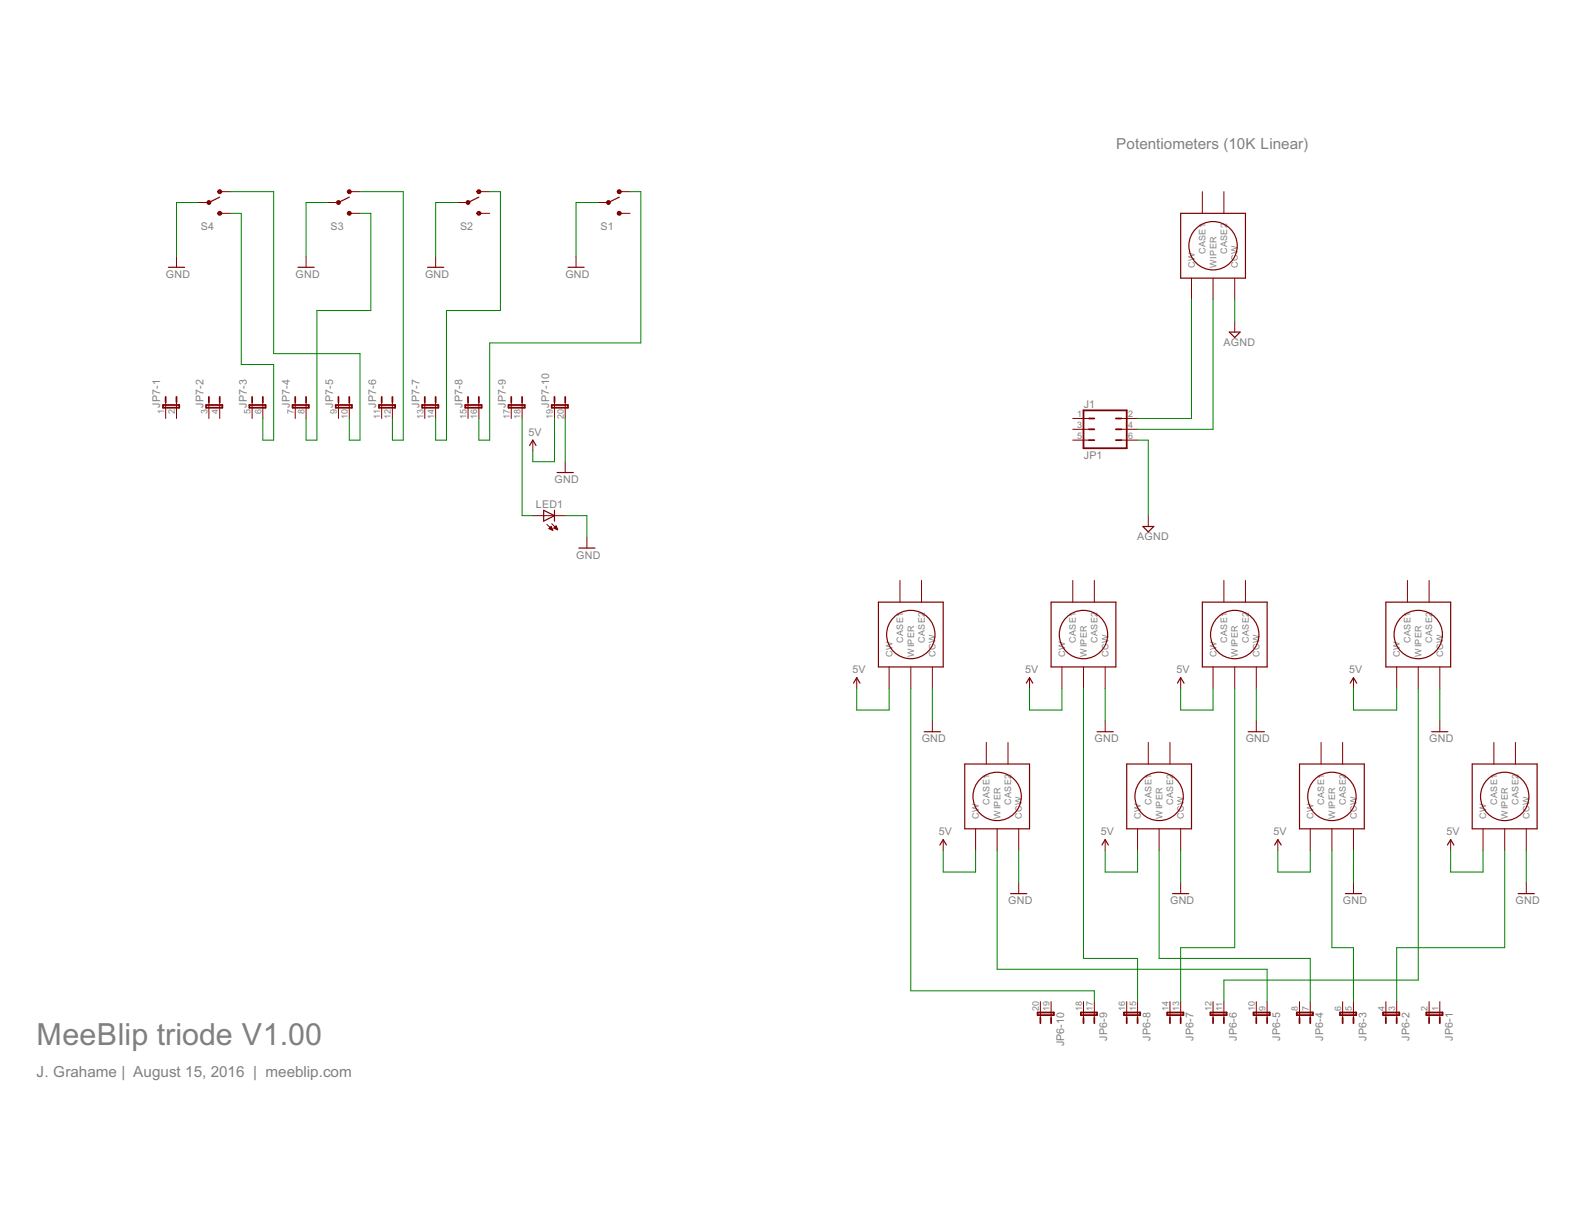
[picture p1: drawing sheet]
<?xml version="1.0" encoding="utf-8"?>
<!DOCTYPE eagle SYSTEM "eagle.dtd">
<eagle version="7.2.0">
<drawing>
<settings>
<setting alwaysvectorfont="no"/>
<setting verticaltext="up"/>
</settings>
<grid distance="0.1" unitdist="inch" unit="inch" style="lines" multiple="1" display="no" altdistance="0.01" altunitdist="inch" altunit="inch"/>
<schematic xreflabel="%F%N/%S.%C%R" xrefpart="/%S.%C%R">
<libraries>
<library name="meeblip">
<symbols>
<symbol name="LED">
<wire x1="1.27" y1="0" x2="0" y2="-2.54" width="0.254" layer="94"/>
<wire x1="0" y1="-2.54" x2="-1.27" y2="0" width="0.254" layer="94"/>
<wire x1="1.27" y1="-2.54" x2="0" y2="-2.54" width="0.254" layer="94"/>
<wire x1="0" y1="-2.54" x2="-1.27" y2="-2.54" width="0.254" layer="94"/>
<wire x1="1.27" y1="0" x2="0" y2="0" width="0.254" layer="94"/>
<wire x1="0" y1="0" x2="-1.27" y2="0" width="0.254" layer="94"/>
<wire x1="0" y1="0" x2="0" y2="-2.54" width="0.1524" layer="94"/>
<wire x1="-2.032" y1="-0.762" x2="-3.429" y2="-2.159" width="0.1524" layer="94"/>
<wire x1="-1.905" y1="-1.905" x2="-3.302" y2="-3.302" width="0.1524" layer="94"/>
<text x="3.556" y="-4.572" size="1.778" layer="95" rot="R90">&gt;NAME</text>
<text x="5.715" y="-4.572" size="1.778" layer="96" rot="R90">&gt;VALUE</text>
<pin name="C" x="0" y="-5.08" visible="off" length="short" direction="pas" rot="R90"/>
<pin name="A" x="0" y="2.54" visible="off" length="short" direction="pas" rot="R270"/>
<polygon width="0.1524" layer="94">
<vertex x="-3.429" y="-2.159"/>
<vertex x="-3.048" y="-1.27"/>
<vertex x="-2.54" y="-1.778"/>
</polygon>
<polygon width="0.1524" layer="94">
<vertex x="-3.302" y="-3.302"/>
<vertex x="-2.921" y="-2.413"/>
<vertex x="-2.413" y="-2.921"/>
</polygon>
</symbol>
</symbols>
<devicesets>
<deviceset name="LED" prefix="LED" uservalue="yes">
<gates>
<gate name="G$1" symbol="LED" x="0" y="0"/>
</gates>
<devices>
<device name="SMT1206" package="1206">
<connects>
<connect gate="G$1" pin="A" pad="A"/>
<connect gate="G$1" pin="C" pad="C"/>
</connects>
<technologies>
<technology name=""/>
</technologies>
</device>
<device name="LD260" package="LD260">
<connects>
<connect gate="G$1" pin="A" pad="A"/>
<connect gate="G$1" pin="C" pad="K"/>
</connects>
<technologies>
<technology name=""/>
</technologies>
</device>
<device name="SQR2X5" package="LED2X5">
<connects>
<connect gate="G$1" pin="A" pad="A"/>
<connect gate="G$1" pin="C" pad="K"/>
</connects>
<technologies>
<technology name=""/>
</technologies>
</device>
<device name="3MM" package="LED3MM">
<connects>
<connect gate="G$1" pin="A" pad="A"/>
<connect gate="G$1" pin="C" pad="K"/>
</connects>
<technologies>
<technology name=""/>
</technologies>
</device>
<device name="5MM" package="LED5MM">
<connects>
<connect gate="G$1" pin="A" pad="A"/>
<connect gate="G$1" pin="C" pad="K"/>
</connects>
<technologies>
<technology name=""/>
</technologies>
</device>
<device name="LSU260" package="LSU260">
<connects>
<connect gate="G$1" pin="A" pad="A"/>
<connect gate="G$1" pin="C" pad="K"/>
</connects>
<technologies>
<technology name=""/>
</technologies>
</device>
<device name="LZR181" package="LZR181">
<connects>
<connect gate="G$1" pin="A" pad="A"/>
<connect gate="G$1" pin="C" pad="K"/>
</connects>
<technologies>
<technology name=""/>
</technologies>
</device>
<device name="B152" package="Q62902-B152">
<connects>
<connect gate="G$1" pin="A" pad="A"/>
<connect gate="G$1" pin="C" pad="K"/>
</connects>
<technologies>
<technology name=""/>
</technologies>
</device>
<device name="B153" package="Q62902-B153">
<connects>
<connect gate="G$1" pin="A" pad="A"/>
<connect gate="G$1" pin="C" pad="K"/>
</connects>
<technologies>
<technology name=""/>
</technologies>
</device>
<device name="B155" package="Q62902-B155">
<connects>
<connect gate="G$1" pin="A" pad="A"/>
<connect gate="G$1" pin="C" pad="K"/>
</connects>
<technologies>
<technology name=""/>
</technologies>
</device>
<device name="B156" package="Q62902-B156">
<connects>
<connect gate="G$1" pin="A" pad="A"/>
<connect gate="G$1" pin="C" pad="K"/>
</connects>
<technologies>
<technology name=""/>
</technologies>
</device>
<device name="SFH480" package="SFH480">
<connects>
<connect gate="G$1" pin="A" pad="A"/>
<connect gate="G$1" pin="C" pad="K"/>
</connects>
<technologies>
<technology name=""/>
</technologies>
</device>
<device name="SFH482" package="SFH482">
<connects>
<connect gate="G$1" pin="A" pad="A"/>
<connect gate="G$1" pin="C" pad="K"/>
</connects>
<technologies>
<technology name=""/>
</technologies>
</device>
<device name="SQR5.7X3.2" package="U57X32">
<connects>
<connect gate="G$1" pin="A" pad="A"/>
<connect gate="G$1" pin="C" pad="K"/>
</connects>
<technologies>
<technology name=""/>
</technologies>
</device>
<device name="IRL80A" package="IRL80A">
<connects>
<connect gate="G$1" pin="A" pad="A"/>
<connect gate="G$1" pin="C" pad="K"/>
</connects>
<technologies>
<technology name=""/>
</technologies>
</device>
<device name="P-LCC-2" package="P-LCC-2">
<connects>
<connect gate="G$1" pin="A" pad="A"/>
<connect gate="G$1" pin="C" pad="C"/>
</connects>
<technologies>
<technology name=""/>
</technologies>
</device>
<device name="MINI-TOP" package="OSRAM-MINI-TOP-LED">
<connects>
<connect gate="G$1" pin="A" pad="A"/>
<connect gate="G$1" pin="C" pad="C"/>
</connects>
<technologies>
<technology name=""/>
</technologies>
</device>
<device name="SIDELED" package="OSRAM-SIDELED">
<connects>
<connect gate="G$1" pin="A" pad="A"/>
<connect gate="G$1" pin="C" pad="C"/>
</connects>
<technologies>
<technology name=""/>
</technologies>
</device>
<device name="SMART-LED" package="SMART-LED">
<connects>
<connect gate="G$1" pin="A" pad="A"/>
<connect gate="G$1" pin="C" pad="B"/>
</connects>
<technologies>
<technology name=""/>
</technologies>
</device>
<device name="P-LCC-2-BACK" package="P-LCC-2-TOPLED-RG">
<connects>
<connect gate="G$1" pin="A" pad="A"/>
<connect gate="G$1" pin="C" pad="C"/>
</connects>
<technologies>
<technology name=""/>
</technologies>
</device>
<device name="MICRO-SIDELED" package="MICRO-SIDELED">
<connects>
<connect gate="G$1" pin="A" pad="A"/>
<connect gate="G$1" pin="C" pad="C"/>
</connects>
<technologies>
<technology name=""/>
</technologies>
</device>
<device name="P-LCC-4" package="P-LCC-4">
<connects>
<connect gate="G$1" pin="A" pad="A"/>
<connect gate="G$1" pin="C" pad="C@4"/>
</connects>
<technologies>
<technology name=""/>
</technologies>
</device>
<device name="CHIP-LED0603" package="CHIP-LED0603">
<connects>
<connect gate="G$1" pin="A" pad="A"/>
<connect gate="G$1" pin="C" pad="C"/>
</connects>
<technologies>
<technology name=""/>
</technologies>
</device>
<device name="CHIP-LED0805" package="CHIP-LED0805">
<connects>
<connect gate="G$1" pin="A" pad="A"/>
<connect gate="G$1" pin="C" pad="C"/>
</connects>
<technologies>
<technology name=""/>
</technologies>
</device>
<device name="TOPLED-SANTANA" package="MINI-TOPLED-SANTANA">
<connects>
<connect gate="G$1" pin="A" pad="A"/>
<connect gate="G$1" pin="C" pad="C"/>
</connects>
<technologies>
<technology name=""/>
</technologies>
</device>
<device name="CHIPLED_0805" package="CHIPLED_0805">
<connects>
<connect gate="G$1" pin="A" pad="A"/>
<connect gate="G$1" pin="C" pad="C"/>
</connects>
<technologies>
<technology name=""/>
</technologies>
</device>
<device name="CHIPLED_1206" package="CHIPLED_1206">
<connects>
<connect gate="G$1" pin="A" pad="A"/>
<connect gate="G$1" pin="C" pad="C"/>
</connects>
<technologies>
<technology name=""/>
</technologies>
</device>
<device name="CHIPLED_0603" package="CHIPLED_0603">
<connects>
<connect gate="G$1" pin="A" pad="A"/>
<connect gate="G$1" pin="C" pad="C"/>
</connects>
<technologies>
<technology name=""/>
</technologies>
</device>
<device name="CHIPLED-0603-TTW" package="CHIPLED-0603-TTW">
<connects>
<connect gate="G$1" pin="A" pad="A@1"/>
<connect gate="G$1" pin="C" pad="C@1"/>
</connects>
<technologies>
<technology name=""/>
</technologies>
</device>
<device name="" package="SMARTLED-TTW">
<connects>
<connect gate="G$1" pin="A" pad="A@1"/>
<connect gate="G$1" pin="C" pad="C@1"/>
</connects>
<technologies>
<technology name=""/>
</technologies>
</device>
<device name="-LUMILED+" package="LUMILED+">
<connects>
<connect gate="G$1" pin="A" pad="2+"/>
<connect gate="G$1" pin="C" pad="4-"/>
</connects>
<technologies>
<technology name=""/>
</technologies>
</device>
<device name="-LUMILED" package="LUMILED">
<connects>
<connect gate="G$1" pin="A" pad="2+"/>
<connect gate="G$1" pin="C" pad="4-"/>
</connects>
<technologies>
<technology name=""/>
</technologies>
</device>
<device name="10MM" package="LED10MM">
<connects>
<connect gate="G$1" pin="A" pad="A"/>
<connect gate="G$1" pin="C" pad="K"/>
</connects>
<technologies>
<technology name=""/>
</technologies>
</device>
<device name="KA-3528ASYC" package="KA-3528ASYC">
<connects>
<connect gate="G$1" pin="A" pad="A"/>
<connect gate="G$1" pin="C" pad="C"/>
</connects>
<technologies>
<technology name=""/>
</technologies>
</device>
</devices>
</deviceset>
</devicesets>
</library>
<library name="jumper">
<symbols>
<symbol name="JP2E">
<wire x1="0" y1="0" x2="0" y2="1.27" width="0.1524" layer="94"/>
<wire x1="0" y1="2.54" x2="0" y2="1.27" width="0.4064" layer="94"/>
<wire x1="2.54" y1="0" x2="2.54" y2="1.27" width="0.1524" layer="94"/>
<wire x1="2.54" y1="2.54" x2="2.54" y2="1.27" width="0.4064" layer="94"/>
<wire x1="-0.635" y1="0" x2="3.175" y2="0" width="0.4064" layer="94"/>
<wire x1="3.175" y1="0" x2="3.175" y2="0.635" width="0.4064" layer="94"/>
<wire x1="3.175" y1="0.635" x2="-0.635" y2="0.635" width="0.4064" layer="94"/>
<wire x1="-0.635" y1="0.635" x2="-0.635" y2="0" width="0.4064" layer="94"/>
<text x="-1.27" y="0" size="1.778" layer="95" rot="R90">&gt;NAME</text>
<text x="5.715" y="0" size="1.778" layer="96" rot="R90">&gt;VALUE</text>
<pin name="1" x="0" y="-2.54" visible="pad" length="short" direction="pas" rot="R90"/>
<pin name="2" x="2.54" y="-2.54" visible="pad" length="short" direction="pas" rot="R90"/>
</symbol>
<symbol name="J3">
<wire x1="-2.54" y1="2.54" x2="-2.54" y2="3.81" width="0.4064" layer="94"/>
<wire x1="-2.54" y1="3.81" x2="-2.54" y2="5.08" width="0.1524" layer="94"/>
<wire x1="-2.54" y1="-2.54" x2="-2.54" y2="-3.81" width="0.4064" layer="94"/>
<wire x1="-2.54" y1="-3.81" x2="-2.54" y2="-5.08" width="0.1524" layer="94"/>
<wire x1="0" y1="2.54" x2="0" y2="3.81" width="0.4064" layer="94"/>
<wire x1="0" y1="3.81" x2="0" y2="5.08" width="0.1524" layer="94"/>
<wire x1="0" y1="-2.54" x2="0" y2="-3.81" width="0.4064" layer="94"/>
<wire x1="0" y1="-3.81" x2="0" y2="-5.08" width="0.1524" layer="94"/>
<wire x1="2.54" y1="2.54" x2="2.54" y2="3.81" width="0.4064" layer="94"/>
<wire x1="2.54" y1="3.81" x2="2.54" y2="5.08" width="0.1524" layer="94"/>
<wire x1="2.54" y1="-2.54" x2="2.54" y2="-3.81" width="0.4064" layer="94"/>
<wire x1="2.54" y1="-3.81" x2="2.54" y2="-5.08" width="0.1524" layer="94"/>
<wire x1="-4.445" y1="5.08" x2="4.445" y2="5.08" width="0.4064" layer="94"/>
<wire x1="4.445" y1="5.08" x2="4.445" y2="-5.08" width="0.4064" layer="94"/>
<wire x1="4.445" y1="-5.08" x2="-4.445" y2="-5.08" width="0.4064" layer="94"/>
<wire x1="-4.445" y1="-5.08" x2="-4.445" y2="5.08" width="0.4064" layer="94"/>
<text x="-5.08" y="-5.08" size="1.778" layer="95" rot="R90">&gt;NAME</text>
<text x="6.985" y="-5.08" size="1.778" layer="96" rot="R90">&gt;VALUE</text>
<pin name="1" x="-2.54" y="-7.62" visible="pad" length="short" direction="pas" rot="R90"/>
<pin name="2" x="-2.54" y="7.62" visible="pad" length="short" direction="pas" rot="R270"/>
<pin name="3" x="0" y="-7.62" visible="pad" length="short" direction="pas" rot="R90"/>
<pin name="4" x="0" y="7.62" visible="pad" length="short" direction="pas" rot="R270"/>
<pin name="5" x="2.54" y="-7.62" visible="pad" length="short" direction="pas" rot="R90"/>
<pin name="6" x="2.54" y="7.62" visible="pad" length="short" direction="pas" rot="R270"/>
</symbol>
</symbols>
<devicesets>
<deviceset name="JP10QE" prefix="JP" uservalue="yes">
<gates>
<gate name="-1" symbol="JP2E" x="-17.78" y="0" addlevel="always"/>
<gate name="-2" symbol="JP2E" x="-7.62" y="0" addlevel="always"/>
<gate name="-3" symbol="JP2E" x="2.54" y="0" addlevel="always"/>
<gate name="-4" symbol="JP2E" x="12.7" y="0" addlevel="always"/>
<gate name="-5" symbol="JP2E" x="22.86" y="0" addlevel="always"/>
<gate name="-6" symbol="JP2E" x="33.02" y="0" addlevel="always"/>
<gate name="-7" symbol="JP2E" x="43.18" y="0" addlevel="always"/>
<gate name="-8" symbol="JP2E" x="53.34" y="0" addlevel="always"/>
<gate name="-9" symbol="JP2E" x="63.5" y="0" addlevel="always"/>
<gate name="-10" symbol="JP2E" x="73.66" y="0" addlevel="always"/>
</gates>
<devices>
<device name="" package="JP10Q">
<connects>
<connect gate="-1" pin="1" pad="1"/>
<connect gate="-1" pin="2" pad="2"/>
<connect gate="-10" pin="1" pad="19"/>
<connect gate="-10" pin="2" pad="20"/>
<connect gate="-2" pin="1" pad="3"/>
<connect gate="-2" pin="2" pad="4"/>
<connect gate="-3" pin="1" pad="5"/>
<connect gate="-3" pin="2" pad="6"/>
<connect gate="-4" pin="1" pad="7"/>
<connect gate="-4" pin="2" pad="8"/>
<connect gate="-5" pin="1" pad="9"/>
<connect gate="-5" pin="2" pad="10"/>
<connect gate="-6" pin="1" pad="11"/>
<connect gate="-6" pin="2" pad="12"/>
<connect gate="-7" pin="1" pad="13"/>
<connect gate="-7" pin="2" pad="14"/>
<connect gate="-8" pin="1" pad="15"/>
<connect gate="-8" pin="2" pad="16"/>
<connect gate="-9" pin="1" pad="17"/>
<connect gate="-9" pin="2" pad="18"/>
</connects>
<technologies>
<technology name=""/>
</technologies>
</device>
</devices>
</deviceset>
<deviceset name="JP3Q" prefix="JP" uservalue="yes">
<gates>
<gate name="B" symbol="J3" x="0" y="0"/>
</gates>
<devices>
<device name="" package="JP3Q">
<connects>
<connect gate="B" pin="1" pad="1"/>
<connect gate="B" pin="2" pad="2"/>
<connect gate="B" pin="3" pad="3"/>
<connect gate="B" pin="4" pad="4"/>
<connect gate="B" pin="5" pad="5"/>
<connect gate="B" pin="6" pad="6"/>
</connects>
<technologies>
<technology name=""/>
</technologies>
</device>
</devices>
</deviceset>
</devicesets>
</library>
<library name="SparkFun">
<symbols>
<symbol name="5V">
<wire x1="0.762" y1="1.27" x2="0" y2="2.54" width="0.254" layer="94"/>
<wire x1="0" y1="2.54" x2="-0.762" y2="1.27" width="0.254" layer="94"/>
<text x="-1.016" y="3.556" size="1.778" layer="96">&gt;VALUE</text>
<pin name="5V" x="0" y="0" visible="off" length="short" direction="sup" rot="R90"/>
</symbol>
<symbol name="GND">
<wire x1="-1.905" y1="0" x2="1.905" y2="0" width="0.254" layer="94"/>
<text x="-2.54" y="-2.54" size="1.778" layer="96">&gt;VALUE</text>
<pin name="GND" x="0" y="2.54" visible="off" length="short" direction="sup" rot="R270"/>
</symbol>
</symbols>
<devicesets>
<deviceset name="5V">
<gates>
<gate name="G$1" symbol="5V" x="0" y="0"/>
</gates>
<devices>
<device name="">
<technologies>
<technology name=""/>
</technologies>
</device>
</devices>
</deviceset>
<deviceset name="GND" prefix="GND">
<gates>
<gate name="1" symbol="GND" x="0" y="0"/>
</gates>
<devices>
<device name="">
<technologies>
<technology name=""/>
</technologies>
</device>
</devices>
</deviceset>
</devicesets>
</library>
<library name="supply2">
<symbols>
<symbol name="AGND">
<wire x1="-1.27" y1="0" x2="1.27" y2="0" width="0.254" layer="94"/>
<wire x1="1.27" y1="0" x2="0" y2="-1.27" width="0.254" layer="94"/>
<wire x1="0" y1="-1.27" x2="-1.27" y2="0" width="0.254" layer="94"/>
<text x="-2.667" y="-3.175" size="1.778" layer="96">&gt;VALUE</text>
<pin name="AGND" x="0" y="2.54" visible="off" length="short" direction="sup" rot="R270"/>
</symbol>
</symbols>
<devicesets>
<deviceset name="AGND" prefix="SUPPLY">
<gates>
<gate name="G$1" symbol="AGND" x="0" y="0"/>
</gates>
<devices>
<device name="">
<technologies>
<technology name=""/>
</technologies>
</device>
</devices>
</deviceset>
</devicesets>
</library>
<library name="meeblip-MOD">
<symbols>
<symbol name="VACOLOCO_EVUF">
<wire x1="-2.54" y1="5.08" x2="12.7" y2="5.08" width="0.254" layer="94"/>
<wire x1="12.7" y1="5.08" x2="12.7" y2="-10.16" width="0.254" layer="94"/>
<wire x1="12.7" y1="-10.16" x2="-2.54" y2="-10.16" width="0.254" layer="94"/>
<wire x1="-2.54" y1="-10.16" x2="-2.54" y2="5.08" width="0.254" layer="94"/>
<circle x="5.08" y="-2.54" radius="5.6796" width="0.254" layer="94"/>
<pin name="CASE1" x="17.78" y="0" visible="pin" length="middle" rot="R180"/>
<pin name="CASE2" x="17.78" y="-5.08" visible="pin" length="middle" rot="R180"/>
<pin name="CCW" x="-7.62" y="-7.62" visible="pin" length="middle"/>
<pin name="CW" x="-7.62" y="2.54" visible="pin" length="middle"/>
<pin name="WIPER" x="-7.62" y="-2.54" visible="pin" length="middle"/>
</symbol>
</symbols>
<devicesets>
<deviceset name="VACOLOCO_EVUF">
<gates>
<gate name="G$1" symbol="VACOLOCO_EVUF" x="-5.08" y="2.54"/>
</gates>
<devices>
<device name="RK09_POT" package="VACOLOCO_EVUF">
<connects>
<connect gate="G$1" pin="CASE1" pad="CASE1"/>
<connect gate="G$1" pin="CASE2" pad="CASE2"/>
<connect gate="G$1" pin="CCW" pad="CCW"/>
<connect gate="G$1" pin="CW" pad="CW"/>
<connect gate="G$1" pin="WIPER" pad="WIPER"/>
</connects>
<technologies>
<technology name=""/>
</technologies>
</device>
</devices>
</deviceset>
</devicesets>
</library>
<library name="SparkFun-mod">
<symbols>
<symbol name="TOGGLE">
<wire x1="0" y1="0" x2="2.54" y2="1.27" width="0.254" layer="94"/>
<wire x1="2.54" y1="-2.54" x2="3.175" y2="-2.54" width="0.127" layer="94"/>
<wire x1="2.54" y1="2.54" x2="3.175" y2="2.54" width="0.1524" layer="94"/>
<circle x="2.54" y="2.54" radius="0.3592" width="0.2032" layer="94"/>
<circle x="2.54" y="-2.54" radius="0.3592" width="0.2032" layer="94"/>
<circle x="0" y="0" radius="0.3592" width="0.2032" layer="94"/>
<text x="-1.905" y="-6.35" size="1.778" layer="95">&gt;NAME</text>
<text x="-2.54" y="3.81" size="1.778" layer="96">&gt;VALUE</text>
<pin name="P" x="-2.54" y="0" visible="off" length="short" direction="pas"/>
<pin name="S" x="5.08" y="-2.54" visible="off" length="short" direction="pas" rot="R180"/>
<pin name="O" x="5.08" y="2.54" visible="off" length="short" direction="pas" rot="R180"/>
</symbol>
</symbols>
<devicesets>
<deviceset name="SWITCH-SPST" prefix="S" uservalue="yes">
<gates>
<gate name="1" symbol="TOGGLE" x="-2.54" y="0"/>
</gates>
<devices>
<device name="PTH" package="SWITCH-SPDT">
<connects>
<connect gate="1" pin="O" pad="1"/>
<connect gate="1" pin="P" pad="2"/>
<connect gate="1" pin="S" pad="3"/>
</connects>
<technologies>
<technology name=""/>
</technologies>
</device>
<device name="SMD" package="AYZ0202">
<connects>
<connect gate="1" pin="O" pad="1"/>
<connect gate="1" pin="P" pad="2"/>
<connect gate="1" pin="S" pad="3"/>
</connects>
<technologies>
<technology name=""/>
</technologies>
</device>
<device name="PTH2" package="SWITCHE-DPDT">
<connects>
<connect gate="1" pin="O" pad="1"/>
<connect gate="1" pin="P" pad="2"/>
<connect gate="1" pin="S" pad="3"/>
</connects>
<technologies>
<technology name=""/>
</technologies>
</device>
<device name="PTH3" package="R_SW_TH">
<connects>
<connect gate="1" pin="O" pad="P$1"/>
<connect gate="1" pin="P" pad="P$2"/>
<connect gate="1" pin="S" pad="P$3"/>
</connects>
<technologies>
<technology name=""/>
</technologies>
</device>
<device name="SMD2" package="SWITCH-SPDT-SMD">
<connects>
<connect gate="1" pin="O" pad="1"/>
<connect gate="1" pin="P" pad="2"/>
<connect gate="1" pin="S" pad="3"/>
</connects>
<technologies>
<technology name=""/>
</technologies>
</device>
<device name="MHS122K" package="SWITCH-SPDT">
<connects>
<connect gate="1" pin="O" pad="1"/>
<connect gate="1" pin="P" pad="2"/>
<connect gate="1" pin="S" pad="3"/>
</connects>
<technologies>
<technology name=""/>
</technologies>
</device>
</devices>
</deviceset>
</devicesets>
</library>
</libraries>
<attributes>
</attributes>
<variantdefs>
</variantdefs>
<classes>
<class number="0" name="default" width="0" drill="0">
</class>
</classes>
<parts>
<part name="JP6" library="jumper" deviceset="JP10QE" device=""/>
<part name="JP7" library="jumper" deviceset="JP10QE" device=""/>
<part name="POT1" library="meeblip-MOD" deviceset="VACOLOCO_EVUF" device="RK09_POT"/>
<part name="J1" library="jumper" deviceset="JP3Q" device="" value="JP1"/>
<part name="POT2" library="meeblip-MOD" deviceset="VACOLOCO_EVUF" device="RK09_POT"/>
<part name="POT3" library="meeblip-MOD" deviceset="VACOLOCO_EVUF" device="RK09_POT"/>
<part name="POT4" library="meeblip-MOD" deviceset="VACOLOCO_EVUF" device="RK09_POT"/>
<part name="POT5" library="meeblip-MOD" deviceset="VACOLOCO_EVUF" device="RK09_POT"/>
<part name="POT6" library="meeblip-MOD" deviceset="VACOLOCO_EVUF" device="RK09_POT"/>
<part name="POT7" library="meeblip-MOD" deviceset="VACOLOCO_EVUF" device="RK09_POT"/>
<part name="POT8" library="meeblip-MOD" deviceset="VACOLOCO_EVUF" device="RK09_POT"/>
<part name="POT9" library="meeblip-MOD" deviceset="VACOLOCO_EVUF" device="RK09_POT"/>
<part name="LED1" library="meeblip" deviceset="LED" device="3MM"/>
<part name="S1" library="SparkFun-mod" deviceset="SWITCH-SPST" device="MHS122K"/>
<part name="S2" library="SparkFun-mod" deviceset="SWITCH-SPST" device="MHS122K"/>
<part name="S3" library="SparkFun-mod" deviceset="SWITCH-SPST" device="MHS122K"/>
<part name="S4" library="SparkFun-mod" deviceset="SWITCH-SPST" device="MHS122K"/>
<part name="U$10" library="SparkFun" deviceset="5V" device=""/>
<part name="GND1" library="SparkFun" deviceset="GND" device=""/>
<part name="GND3" library="SparkFun" deviceset="GND" device=""/>
<part name="GND4" library="SparkFun" deviceset="GND" device=""/>
<part name="GND6" library="SparkFun" deviceset="GND" device=""/>
<part name="GND7" library="SparkFun" deviceset="GND" device=""/>
<part name="GND8" library="SparkFun" deviceset="GND" device=""/>
<part name="GND9" library="SparkFun" deviceset="GND" device=""/>
<part name="GND10" library="SparkFun" deviceset="GND" device=""/>
<part name="GND2" library="SparkFun" deviceset="GND" device=""/>
<part name="GND5" library="SparkFun" deviceset="GND" device=""/>
<part name="GND11" library="SparkFun" deviceset="GND" device=""/>
<part name="GND12" library="SparkFun" deviceset="GND" device=""/>
<part name="GND13" library="SparkFun" deviceset="GND" device=""/>
<part name="U$11" library="SparkFun" deviceset="5V" device=""/>
<part name="U$12" library="SparkFun" deviceset="5V" device=""/>
<part name="U$13" library="SparkFun" deviceset="5V" device=""/>
<part name="U$14" library="SparkFun" deviceset="5V" device=""/>
<part name="U$15" library="SparkFun" deviceset="5V" device=""/>
<part name="U$16" library="SparkFun" deviceset="5V" device=""/>
<part name="U$17" library="SparkFun" deviceset="5V" device=""/>
<part name="SUPPLY1" library="supply2" deviceset="AGND" device=""/>
<part name="SUPPLY3" library="supply2" deviceset="AGND" device=""/>
<part name="U$1" library="SparkFun" deviceset="5V" device=""/>
<part name="GND14" library="SparkFun" deviceset="GND" device=""/>
</parts>
<sheets>
<sheet>
<plain>
<text x="238.76" y="254" size="2.54" layer="97">Potentiometers (10K Linear)</text>
<text x="12.7" y="12.7" size="5.08" layer="104">MeeBlip triode V1.00</text>
<text x="12.7" y="5.08" size="2.54" layer="95">J. Grahame |  August 15, 2014  |  meeblip.com</text>
</plain>
<instances>
<instance part="JP6" gate="-1" x="342.9" y="20.32" rot="R180"/>
<instance part="JP6" gate="-2" x="332.74" y="20.32" rot="R180"/>
<instance part="JP6" gate="-3" x="322.58" y="20.32" rot="R180"/>
<instance part="JP6" gate="-4" x="312.42" y="20.32" rot="R180"/>
<instance part="JP6" gate="-5" x="302.26" y="20.32" rot="R180"/>
<instance part="JP6" gate="-6" x="292.1" y="20.32" rot="R180"/>
<instance part="JP6" gate="-7" x="281.94" y="20.32" rot="R180"/>
<instance part="JP6" gate="-8" x="271.78" y="20.32" rot="R180"/>
<instance part="JP6" gate="-9" x="261.62" y="20.32" rot="R180"/>
<instance part="JP6" gate="-10" x="251.46" y="20.32" rot="R180"/>
<instance part="JP7" gate="-1" x="43.18" y="162.56"/>
<instance part="JP7" gate="-2" x="53.34" y="162.56"/>
<instance part="JP7" gate="-3" x="63.5" y="162.56"/>
<instance part="JP7" gate="-4" x="73.66" y="162.56"/>
<instance part="JP7" gate="-5" x="83.82" y="162.56"/>
<instance part="JP7" gate="-6" x="93.98" y="162.56"/>
<instance part="JP7" gate="-7" x="104.14" y="162.56"/>
<instance part="JP7" gate="-8" x="114.3" y="162.56"/>
<instance part="JP7" gate="-9" x="124.46" y="162.56"/>
<instance part="JP7" gate="-10" x="134.62" y="162.56"/>
<instance part="POT1" gate="G$1" x="287.02" y="195.58" rot="R90"/>
<instance part="J1" gate="B" x="264.16" y="157.48" rot="R270"/>
<instance part="POT2" gate="G$1" x="215.9" y="104.14" rot="R90"/>
<instance part="POT3" gate="G$1" x="256.54" y="104.14" rot="R90"/>
<instance part="POT4" gate="G$1" x="292.1" y="104.14" rot="R90"/>
<instance part="POT5" gate="G$1" x="335.28" y="104.14" rot="R90"/>
<instance part="POT6" gate="G$1" x="236.22" y="66.04" rot="R90"/>
<instance part="POT7" gate="G$1" x="274.32" y="66.04" rot="R90"/>
<instance part="POT8" gate="G$1" x="314.96" y="66.04" rot="R90"/>
<instance part="POT9" gate="G$1" x="355.6" y="66.04" rot="R90"/>
<instance part="LED1" gate="G$1" x="132.08" y="137.16" rot="R90"/>
<instance part="S1" gate="1" x="147.32" y="210.82"/>
<instance part="S2" gate="1" x="114.3" y="210.82"/>
<instance part="S3" gate="1" x="83.82" y="210.82"/>
<instance part="S4" gate="1" x="53.34" y="210.82"/>
<instance part="U$10" gate="G$1" x="129.54" y="152.4"/>
<instance part="GND1" gate="1" x="137.16" y="147.32"/>
<instance part="GND3" gate="1" x="264.16" y="86.36"/>
<instance part="GND4" gate="1" x="243.84" y="48.26"/>
<instance part="GND6" gate="1" x="223.52" y="86.36"/>
<instance part="GND7" gate="1" x="299.72" y="86.36"/>
<instance part="GND8" gate="1" x="281.94" y="48.26"/>
<instance part="GND9" gate="1" x="322.58" y="48.26"/>
<instance part="GND10" gate="1" x="363.22" y="48.26"/>
<instance part="GND2" gate="1" x="142.24" y="129.54"/>
<instance part="GND5" gate="1" x="139.7" y="195.58"/>
<instance part="GND11" gate="1" x="106.68" y="195.58"/>
<instance part="GND12" gate="1" x="76.2" y="195.58"/>
<instance part="GND13" gate="1" x="45.72" y="195.58"/>
<instance part="U$11" gate="G$1" x="345.44" y="58.42"/>
<instance part="U$12" gate="G$1" x="246.38" y="96.52"/>
<instance part="U$13" gate="G$1" x="226.06" y="58.42"/>
<instance part="U$14" gate="G$1" x="205.74" y="96.52"/>
<instance part="U$15" gate="G$1" x="281.94" y="96.52"/>
<instance part="U$16" gate="G$1" x="264.16" y="58.42"/>
<instance part="U$17" gate="G$1" x="304.8" y="58.42"/>
<instance part="SUPPLY1" gate="G$1" x="274.32" y="134.62"/>
<instance part="SUPPLY3" gate="G$1" x="294.64" y="180.34"/>
<instance part="U$1" gate="G$1" x="322.58" y="96.52"/>
<instance part="GND14" gate="1" x="342.9" y="86.36"/>
</instances>
<busses>
</busses>
<nets>
<net name="5V" class="0">
<segment>
<wire x1="129.54" y1="149.86" x2="129.54" y2="152.4" width="0.1524" layer="91"/>
<wire x1="134.62" y1="160.02" x2="134.62" y2="149.86" width="0.1524" layer="91"/>
<wire x1="134.62" y1="149.86" x2="129.54" y2="149.86" width="0.1524" layer="91"/>
<pinref part="U$10" gate="G$1" pin="5V"/>
<pinref part="JP7" gate="-10" pin="1"/>
</segment>
<segment>
<wire x1="353.06" y1="58.42" x2="353.06" y2="53.34" width="0.1524" layer="91"/>
<wire x1="353.06" y1="53.34" x2="345.44" y2="53.34" width="0.1524" layer="91"/>
<wire x1="345.44" y1="53.34" x2="345.44" y2="58.42" width="0.1524" layer="91"/>
<pinref part="POT9" gate="G$1" pin="CW"/>
<pinref part="U$11" gate="G$1" pin="5V"/>
</segment>
<segment>
<wire x1="254" y1="96.52" x2="254" y2="91.44" width="0.1524" layer="91"/>
<wire x1="254" y1="91.44" x2="246.38" y2="91.44" width="0.1524" layer="91"/>
<wire x1="246.38" y1="91.44" x2="246.38" y2="96.52" width="0.1524" layer="91"/>
<pinref part="POT3" gate="G$1" pin="CW"/>
<pinref part="U$12" gate="G$1" pin="5V"/>
</segment>
<segment>
<wire x1="233.68" y1="58.42" x2="233.68" y2="53.34" width="0.1524" layer="91"/>
<wire x1="233.68" y1="53.34" x2="226.06" y2="53.34" width="0.1524" layer="91"/>
<wire x1="226.06" y1="53.34" x2="226.06" y2="58.42" width="0.1524" layer="91"/>
<pinref part="POT6" gate="G$1" pin="CW"/>
<pinref part="U$13" gate="G$1" pin="5V"/>
</segment>
<segment>
<wire x1="213.36" y1="96.52" x2="213.36" y2="91.44" width="0.1524" layer="91"/>
<wire x1="213.36" y1="91.44" x2="205.74" y2="91.44" width="0.1524" layer="91"/>
<wire x1="205.74" y1="91.44" x2="205.74" y2="96.52" width="0.1524" layer="91"/>
<pinref part="POT2" gate="G$1" pin="CW"/>
<pinref part="U$14" gate="G$1" pin="5V"/>
</segment>
<segment>
<wire x1="281.94" y1="96.52" x2="281.94" y2="91.44" width="0.1524" layer="91"/>
<wire x1="281.94" y1="91.44" x2="289.56" y2="91.44" width="0.1524" layer="91"/>
<wire x1="289.56" y1="91.44" x2="289.56" y2="96.52" width="0.1524" layer="91"/>
<pinref part="U$15" gate="G$1" pin="5V"/>
<pinref part="POT4" gate="G$1" pin="CW"/>
</segment>
<segment>
<wire x1="264.16" y1="58.42" x2="264.16" y2="53.34" width="0.1524" layer="91"/>
<wire x1="264.16" y1="53.34" x2="271.78" y2="53.34" width="0.1524" layer="91"/>
<wire x1="271.78" y1="53.34" x2="271.78" y2="58.42" width="0.1524" layer="91"/>
<pinref part="U$16" gate="G$1" pin="5V"/>
<pinref part="POT7" gate="G$1" pin="CW"/>
</segment>
<segment>
<wire x1="304.8" y1="58.42" x2="304.8" y2="53.34" width="0.1524" layer="91"/>
<wire x1="304.8" y1="53.34" x2="312.42" y2="53.34" width="0.1524" layer="91"/>
<wire x1="312.42" y1="53.34" x2="312.42" y2="58.42" width="0.1524" layer="91"/>
<pinref part="U$17" gate="G$1" pin="5V"/>
<pinref part="POT8" gate="G$1" pin="CW"/>
</segment>
<segment>
<pinref part="POT5" gate="G$1" pin="CW"/>
<wire x1="332.74" y1="96.52" x2="332.74" y2="91.44" width="0.1524" layer="91"/>
<wire x1="332.74" y1="91.44" x2="322.58" y2="91.44" width="0.1524" layer="91"/>
<pinref part="U$1" gate="G$1" pin="5V"/>
<wire x1="322.58" y1="91.44" x2="322.58" y2="96.52" width="0.1524" layer="91"/>
</segment>
</net>
<net name="GND" class="0">
<segment>
<wire x1="137.16" y1="160.02" x2="137.16" y2="149.86" width="0.1524" layer="91"/>
<pinref part="JP7" gate="-10" pin="2"/>
<pinref part="GND1" gate="1" pin="GND"/>
</segment>
<segment>
<wire x1="264.16" y1="96.52" x2="264.16" y2="88.9" width="0.1524" layer="91"/>
<pinref part="POT3" gate="G$1" pin="CCW"/>
<pinref part="GND3" gate="1" pin="GND"/>
</segment>
<segment>
<wire x1="243.84" y1="58.42" x2="243.84" y2="50.8" width="0.1524" layer="91"/>
<pinref part="POT6" gate="G$1" pin="CCW"/>
<pinref part="GND4" gate="1" pin="GND"/>
</segment>
<segment>
<wire x1="223.52" y1="96.52" x2="223.52" y2="88.9" width="0.1524" layer="91"/>
<pinref part="POT2" gate="G$1" pin="CCW"/>
<pinref part="GND6" gate="1" pin="GND"/>
</segment>
<segment>
<wire x1="299.72" y1="96.52" x2="299.72" y2="88.9" width="0.1524" layer="91"/>
<pinref part="POT4" gate="G$1" pin="CCW"/>
<pinref part="GND7" gate="1" pin="GND"/>
</segment>
<segment>
<wire x1="281.94" y1="58.42" x2="281.94" y2="50.8" width="0.1524" layer="91"/>
<pinref part="POT7" gate="G$1" pin="CCW"/>
<pinref part="GND8" gate="1" pin="GND"/>
</segment>
<segment>
<wire x1="322.58" y1="58.42" x2="322.58" y2="50.8" width="0.1524" layer="91"/>
<pinref part="POT8" gate="G$1" pin="CCW"/>
<pinref part="GND9" gate="1" pin="GND"/>
</segment>
<segment>
<wire x1="363.22" y1="50.8" x2="363.22" y2="58.42" width="0.1524" layer="91"/>
<pinref part="GND10" gate="1" pin="GND"/>
<pinref part="POT9" gate="G$1" pin="CCW"/>
</segment>
<segment>
<wire x1="137.16" y1="137.16" x2="142.24" y2="137.16" width="0.1524" layer="91"/>
<wire x1="142.24" y1="137.16" x2="142.24" y2="132.08" width="0.1524" layer="91"/>
<pinref part="LED1" gate="G$1" pin="C"/>
<pinref part="GND2" gate="1" pin="GND"/>
</segment>
<segment>
<wire x1="144.78" y1="210.82" x2="139.7" y2="210.82" width="0.1524" layer="91"/>
<wire x1="139.7" y1="210.82" x2="139.7" y2="198.12" width="0.1524" layer="91"/>
<pinref part="S1" gate="1" pin="P"/>
<pinref part="GND5" gate="1" pin="GND"/>
</segment>
<segment>
<wire x1="111.76" y1="210.82" x2="106.68" y2="210.82" width="0.1524" layer="91"/>
<wire x1="106.68" y1="210.82" x2="106.68" y2="198.12" width="0.1524" layer="91"/>
<pinref part="S2" gate="1" pin="P"/>
<pinref part="GND11" gate="1" pin="GND"/>
</segment>
<segment>
<wire x1="81.28" y1="210.82" x2="76.2" y2="210.82" width="0.1524" layer="91"/>
<wire x1="76.2" y1="210.82" x2="76.2" y2="198.12" width="0.1524" layer="91"/>
<pinref part="S3" gate="1" pin="P"/>
<pinref part="GND12" gate="1" pin="GND"/>
</segment>
<segment>
<wire x1="50.8" y1="210.82" x2="45.72" y2="210.82" width="0.1524" layer="91"/>
<wire x1="45.72" y1="210.82" x2="45.72" y2="198.12" width="0.1524" layer="91"/>
<pinref part="S4" gate="1" pin="P"/>
<pinref part="GND13" gate="1" pin="GND"/>
</segment>
<segment>
<pinref part="POT5" gate="G$1" pin="CCW"/>
<pinref part="GND14" gate="1" pin="GND"/>
<wire x1="342.9" y1="96.52" x2="342.9" y2="88.9" width="0.1524" layer="91"/>
</segment>
</net>
<net name="N$2" class="0">
<segment>
<wire x1="127" y1="137.16" x2="129.54" y2="137.16" width="0.1524" layer="91"/>
<wire x1="127" y1="160.02" x2="127" y2="137.16" width="0.1524" layer="91"/>
<pinref part="LED1" gate="G$1" pin="A"/>
<pinref part="JP7" gate="-9" pin="2"/>
</segment>
</net>
<net name="N$5" class="0">
<segment>
<wire x1="116.84" y1="160.02" x2="116.84" y2="154.94" width="0.1524" layer="91"/>
<wire x1="116.84" y1="154.94" x2="119.38" y2="154.94" width="0.1524" layer="91"/>
<wire x1="119.38" y1="154.94" x2="119.38" y2="177.8" width="0.1524" layer="91"/>
<wire x1="119.38" y1="177.8" x2="154.94" y2="177.8" width="0.1524" layer="91"/>
<wire x1="154.94" y1="177.8" x2="154.94" y2="213.36" width="0.1524" layer="91"/>
<wire x1="154.94" y1="213.36" x2="152.4" y2="213.36" width="0.1524" layer="91"/>
<pinref part="JP7" gate="-8" pin="2"/>
<pinref part="S1" gate="1" pin="O"/>
</segment>
</net>
<net name="N$6" class="0">
<segment>
<wire x1="106.68" y1="160.02" x2="106.68" y2="154.94" width="0.1524" layer="91"/>
<wire x1="106.68" y1="154.94" x2="109.22" y2="154.94" width="0.1524" layer="91"/>
<wire x1="109.22" y1="154.94" x2="109.22" y2="185.42" width="0.1524" layer="91"/>
<wire x1="109.22" y1="185.42" x2="121.92" y2="185.42" width="0.1524" layer="91"/>
<wire x1="121.92" y1="185.42" x2="121.92" y2="213.36" width="0.1524" layer="91"/>
<wire x1="121.92" y1="213.36" x2="119.38" y2="213.36" width="0.1524" layer="91"/>
<pinref part="JP7" gate="-7" pin="2"/>
<pinref part="S2" gate="1" pin="O"/>
</segment>
</net>
<net name="N$11" class="0">
<segment>
<wire x1="86.36" y1="160.02" x2="86.36" y2="154.94" width="0.1524" layer="91"/>
<wire x1="86.36" y1="154.94" x2="88.9" y2="154.94" width="0.1524" layer="91"/>
<wire x1="88.9" y1="154.94" x2="88.9" y2="175.26" width="0.1524" layer="91"/>
<wire x1="88.9" y1="175.26" x2="68.58" y2="175.26" width="0.1524" layer="91"/>
<wire x1="68.58" y1="175.26" x2="68.58" y2="213.36" width="0.1524" layer="91"/>
<wire x1="68.58" y1="213.36" x2="58.42" y2="213.36" width="0.1524" layer="91"/>
<pinref part="JP7" gate="-5" pin="2"/>
<pinref part="S4" gate="1" pin="O"/>
</segment>
</net>
<net name="N$3" class="0">
<segment>
<wire x1="218.44" y1="25.4" x2="218.44" y2="96.52" width="0.1524" layer="91"/>
<pinref part="POT2" gate="G$1" pin="WIPER"/>
<pinref part="JP6" gate="-9" pin="1"/>
<wire x1="218.44" y1="25.4" x2="261.62" y2="25.4" width="0.1524" layer="91"/>
<wire x1="261.62" y1="25.4" x2="261.62" y2="22.86" width="0.1524" layer="91"/>
</segment>
</net>
<net name="N$8" class="0">
<segment>
<wire x1="238.76" y1="30.48" x2="238.76" y2="58.42" width="0.1524" layer="91"/>
<wire x1="302.26" y1="30.48" x2="238.76" y2="30.48" width="0.1524" layer="91"/>
<wire x1="302.26" y1="30.48" x2="302.26" y2="22.86" width="0.1524" layer="91"/>
<pinref part="POT6" gate="G$1" pin="WIPER"/>
<pinref part="JP6" gate="-5" pin="1"/>
</segment>
</net>
<net name="N$9" class="0">
<segment>
<wire x1="312.42" y1="22.86" x2="312.42" y2="33.02" width="0.1524" layer="91"/>
<wire x1="312.42" y1="33.02" x2="276.86" y2="33.02" width="0.1524" layer="91"/>
<wire x1="276.86" y1="33.02" x2="276.86" y2="58.42" width="0.1524" layer="91"/>
<pinref part="JP6" gate="-4" pin="1"/>
<pinref part="POT7" gate="G$1" pin="WIPER"/>
</segment>
</net>
<net name="N$12" class="0">
<segment>
<wire x1="322.58" y1="22.86" x2="322.58" y2="35.56" width="0.1524" layer="91"/>
<wire x1="322.58" y1="35.56" x2="317.5" y2="35.56" width="0.1524" layer="91"/>
<wire x1="317.5" y1="35.56" x2="317.5" y2="58.42" width="0.1524" layer="91"/>
<pinref part="JP6" gate="-3" pin="1"/>
<pinref part="POT8" gate="G$1" pin="WIPER"/>
</segment>
</net>
<net name="N$13" class="0">
<segment>
<wire x1="332.74" y1="22.86" x2="332.74" y2="35.56" width="0.1524" layer="91"/>
<wire x1="332.74" y1="35.56" x2="358.14" y2="35.56" width="0.1524" layer="91"/>
<wire x1="358.14" y1="35.56" x2="358.14" y2="58.42" width="0.1524" layer="91"/>
<pinref part="JP6" gate="-2" pin="1"/>
<pinref part="POT9" gate="G$1" pin="WIPER"/>
</segment>
</net>
<net name="AGND" class="0">
<segment>
<wire x1="271.78" y1="154.94" x2="274.32" y2="154.94" width="0.1524" layer="91"/>
<wire x1="274.32" y1="154.94" x2="274.32" y2="137.16" width="0.1524" layer="91"/>
<pinref part="J1" gate="B" pin="6"/>
<pinref part="SUPPLY1" gate="G$1" pin="AGND"/>
</segment>
<segment>
<wire x1="294.64" y1="187.96" x2="294.64" y2="182.88" width="0.1524" layer="91"/>
<pinref part="POT1" gate="G$1" pin="CCW"/>
<pinref part="SUPPLY3" gate="G$1" pin="AGND"/>
</segment>
</net>
<net name="N$1" class="0">
<segment>
<wire x1="271.78" y1="160.02" x2="284.48" y2="160.02" width="0.1524" layer="91"/>
<wire x1="284.48" y1="160.02" x2="284.48" y2="187.96" width="0.1524" layer="91"/>
<pinref part="J1" gate="B" pin="2"/>
<pinref part="POT1" gate="G$1" pin="CW"/>
</segment>
</net>
<net name="N$14" class="0">
<segment>
<wire x1="271.78" y1="157.48" x2="289.56" y2="157.48" width="0.1524" layer="91"/>
<wire x1="289.56" y1="157.48" x2="289.56" y2="187.96" width="0.1524" layer="91"/>
<pinref part="J1" gate="B" pin="4"/>
<pinref part="POT1" gate="G$1" pin="WIPER"/>
</segment>
</net>
<net name="N$10" class="0">
<segment>
<wire x1="99.06" y1="154.94" x2="96.52" y2="154.94" width="0.1524" layer="91"/>
<wire x1="96.52" y1="154.94" x2="96.52" y2="160.02" width="0.1524" layer="91"/>
<wire x1="99.06" y1="213.36" x2="99.06" y2="154.94" width="0.1524" layer="91"/>
<wire x1="99.06" y1="213.36" x2="88.9" y2="213.36" width="0.1524" layer="91"/>
<pinref part="JP7" gate="-6" pin="2"/>
<pinref part="S3" gate="1" pin="O"/>
</segment>
</net>
<net name="N$17" class="0">
<segment>
<wire x1="88.9" y1="208.28" x2="91.44" y2="208.28" width="0.1524" layer="91"/>
<wire x1="91.44" y1="208.28" x2="91.44" y2="185.42" width="0.1524" layer="91"/>
<wire x1="91.44" y1="185.42" x2="78.74" y2="185.42" width="0.1524" layer="91"/>
<wire x1="78.74" y1="185.42" x2="78.74" y2="154.94" width="0.1524" layer="91"/>
<wire x1="78.74" y1="154.94" x2="76.2" y2="154.94" width="0.1524" layer="91"/>
<wire x1="76.2" y1="154.94" x2="76.2" y2="160.02" width="0.1524" layer="91"/>
<pinref part="S3" gate="1" pin="S"/>
<pinref part="JP7" gate="-4" pin="2"/>
</segment>
</net>
<net name="N$4" class="0">
<segment>
<pinref part="POT3" gate="G$1" pin="WIPER"/>
<wire x1="259.08" y1="96.52" x2="259.08" y2="33.02" width="0.1524" layer="91"/>
<pinref part="JP6" gate="-8" pin="1"/>
<wire x1="259.08" y1="33.02" x2="271.78" y2="33.02" width="0.1524" layer="91"/>
<wire x1="271.78" y1="33.02" x2="271.78" y2="22.86" width="0.1524" layer="91"/>
</segment>
</net>
<net name="N$7" class="0">
<segment>
<pinref part="POT4" gate="G$1" pin="WIPER"/>
<wire x1="294.64" y1="96.52" x2="294.64" y2="35.56" width="0.1524" layer="91"/>
<pinref part="JP6" gate="-7" pin="1"/>
<wire x1="294.64" y1="35.56" x2="281.94" y2="35.56" width="0.1524" layer="91"/>
<wire x1="281.94" y1="35.56" x2="281.94" y2="22.86" width="0.1524" layer="91"/>
</segment>
</net>
<net name="N$15" class="0">
<segment>
<pinref part="JP6" gate="-6" pin="1"/>
<wire x1="292.1" y1="22.86" x2="292.1" y2="27.94" width="0.1524" layer="91"/>
<pinref part="POT5" gate="G$1" pin="WIPER"/>
<wire x1="292.1" y1="27.94" x2="337.82" y2="27.94" width="0.1524" layer="91"/>
<wire x1="337.82" y1="27.94" x2="337.82" y2="96.52" width="0.1524" layer="91"/>
</segment>
</net>
<net name="N$16" class="0">
<segment>
<pinref part="JP7" gate="-3" pin="2"/>
<wire x1="66.04" y1="160.02" x2="66.04" y2="154.94" width="0.1524" layer="91"/>
<wire x1="66.04" y1="154.94" x2="68.58" y2="154.94" width="0.1524" layer="91"/>
<wire x1="68.58" y1="154.94" x2="68.58" y2="172.72" width="0.1524" layer="91"/>
<wire x1="68.58" y1="172.72" x2="60.96" y2="172.72" width="0.1524" layer="91"/>
<wire x1="60.96" y1="172.72" x2="60.96" y2="208.28" width="0.1524" layer="91"/>
<pinref part="S4" gate="1" pin="S"/>
<wire x1="60.96" y1="208.28" x2="58.42" y2="208.28" width="0.1524" layer="91"/>
</segment>
</net>
</nets>
</sheet>
</sheets>
</schematic>
</drawing>
</eagle>
